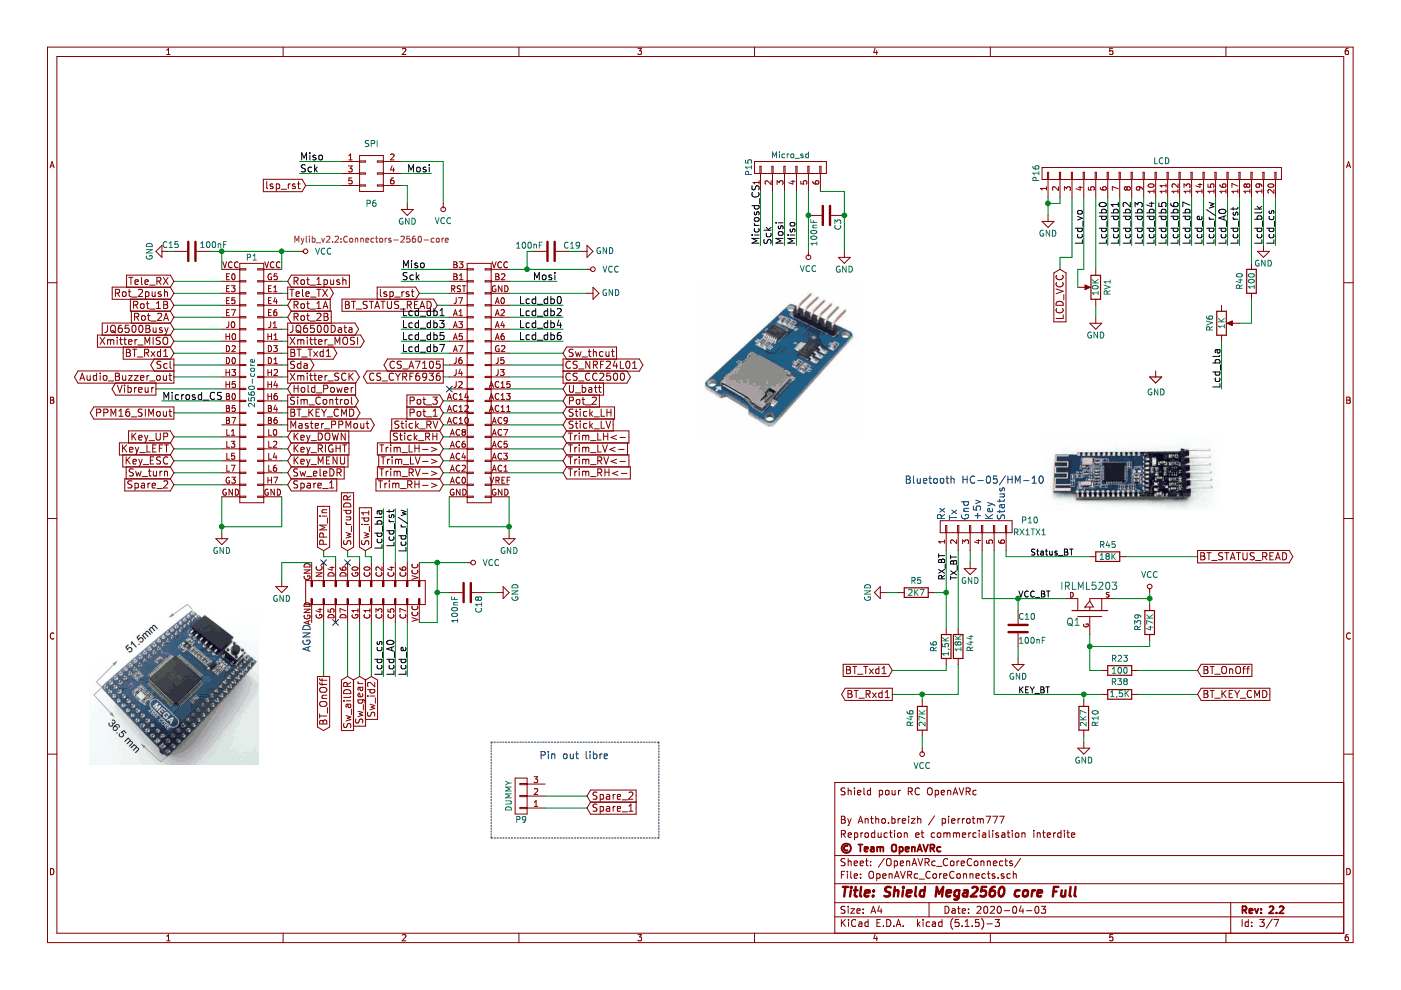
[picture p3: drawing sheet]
EESchema Schematic File Version 4
EELAYER 30 0
EELAYER END
$Descr A4 11693 8268
encoding utf-8
Sheet 3 7
Title "Shield Mega2560 core Full"
Date "2020-04-03"
Rev "2.2"
Comp "© Team OpenAVRc"
Comment1 "Reproduction et commercialisation interdite"
Comment2 "By Antho.breizh / pierrotm777"
Comment3 ""
Comment4 "Shield pour RC OpenAVRc"
$EndDescr
$Comp
L Mega_2560-core-mini_full_2.2-rescue:CONN_02X03-Mega_2560-core-mini_full_2.1-Mega_2560-core-mini_full_2.1-rescue-Mega_2560-core-mini_full_2.2-rescue P6
U 1 1
P 3100 1450
F 0 "P6" H 3100 1200 50  0000 C CNN
F 1 "SPI" H 3100 1700 50  0000 C CNN
F 2 "Pin_Headers:Pin_Header_Straight_2x03_Pitch2.54mm" H 3100 250 50  0001 C CNN
F 3 "" H 3100 250 50  0000 C CNN
	1    3100 1450
	1    0    0    -1  
$EndComp
$Comp
L Mega_2560-core-mini_full_2.2-rescue:GND-RESCUE-Mega_2560_core_mini_full_2.0-Mega_2560-core-mini_full_2.1-rescue-Mega_2560-core-mini_full_2.1-rescue-Mega_2560-core-mini_full_2.2-rescue #PWR0127
U 1 1
P 4250 4450
F 0 "#PWR0127" H 4250 4200 50  0001 C CNN
F 1 "GND" H 4250 4300 50  0000 C CNN
F 2 "" H 4250 4450 50  0000 C CNN
F 3 "" H 4250 4450 50  0000 C CNN
	1    4250 4450
	1    0    0    -1  
$EndComp
$Comp
L Mega_2560-core-mini_full_2.2-rescue:VCC-power1 #PWR0130
U 1 1
P 3900 4700
F 0 "#PWR0130" H 3900 4550 50  0001 C CNN
F 1 "VCC" V 3900 4900 50  0000 C CNN
F 2 "" H 3900 4700 50  0000 C CNN
F 3 "" H 3900 4700 50  0000 C CNN
	1    3900 4700
	0    1    1    0   
$EndComp
$Comp
L Mega_2560-core-mini_full_2.2-rescue:GND-RESCUE-Mega_2560_core_mini_full_2.0-Mega_2560-core-mini_full_2.1-rescue-Mega_2560-core-mini_full_2.1-rescue-Mega_2560-core-mini_full_2.2-rescue #PWR0131
U 1 1
P 3400 1700
F 0 "#PWR0131" H 3400 1450 50  0001 C CNN
F 1 "GND" H 3400 1550 50  0000 C CNN
F 2 "" H 3400 1700 50  0000 C CNN
F 3 "" H 3400 1700 50  0000 C CNN
	1    3400 1700
	1    0    0    -1  
$EndComp
$Comp
L Mega_2560-core-mini_full_2.2-rescue:VCC-power1 #PWR0132
U 1 1
P 3700 1700
F 0 "#PWR0132" H 3700 1550 50  0001 C CNN
F 1 "VCC" H 3700 1850 50  0000 C CNN
F 2 "" H 3700 1700 50  0000 C CNN
F 3 "" H 3700 1700 50  0000 C CNN
	1    3700 1700
	-1   0    0    1   
$EndComp
Text Label 2500 1450 0    60   ~ 0
Sck
Text Label 2500 1350 0    60   ~ 0
Miso
Text Label 3600 1450 2    60   ~ 0
Mosi
Text Label 3350 2350 0    60   ~ 0
Sck
Text Label 3350 2250 0    60   ~ 0
Miso
Text Label 4650 2350 2    60   ~ 0
Mosi
$Comp
L Mega_2560-core-mini_full_2.2-rescue:GND-RESCUE-Mega_2560_core_mini_full_2.0-Mega_2560-core-mini_full_2.1-rescue-Mega_2560-core-mini_full_2.1-rescue-Mega_2560-core-mini_full_2.2-rescue #PWR0133
U 1 1
P 4900 2450
F 0 "#PWR0133" H 4900 2200 50  0001 C CNN
F 1 "GND" V 4900 2250 50  0000 C CNN
F 2 "" H 4900 2450 50  0000 C CNN
F 3 "" H 4900 2450 50  0000 C CNN
	1    4900 2450
	0    -1   -1   0   
$EndComp
$Comp
L Mega_2560-core-mini_full_2.2-rescue:VCC-power1 #PWR0134
U 1 1
P 4900 2250
F 0 "#PWR0134" H 4900 2100 50  0001 C CNN
F 1 "VCC" V 4900 2450 50  0000 C CNN
F 2 "" H 4900 2250 50  0000 C CNN
F 3 "" H 4900 2250 50  0000 C CNN
	1    4900 2250
	0    1    1    0   
$EndComp
$Comp
L Mega_2560-core-mini_full_2.2-rescue:VCC-power1 #PWR0135
U 1 1
P 2500 2100
F 0 "#PWR0135" H 2500 1950 50  0001 C CNN
F 1 "VCC" V 2500 2300 50  0000 C CNN
F 2 "" H 2500 2100 50  0000 C CNN
F 3 "" H 2500 2100 50  0000 C CNN
	1    2500 2100
	0    1    1    0   
$EndComp
Text Label 4700 2550 2    60   ~ 0
Lcd_db0
Text Label 3350 2650 0    60   ~ 0
Lcd_db1
Text Label 4700 2650 2    60   ~ 0
Lcd_db2
Text Label 3350 2750 0    60   ~ 0
Lcd_db3
Text Label 4700 2750 2    60   ~ 0
Lcd_db4
Text Label 3350 2850 0    60   ~ 0
Lcd_db5
Text Label 4700 2850 2    60   ~ 0
Lcd_db6
Text Label 3350 2950 0    60   ~ 0
Lcd_db7
Text Label 3400 5650 1    60   ~ 0
Lcd_e
Text Label 3300 5650 1    60   ~ 0
Lcd_A0
Text Label 3200 5650 1    60   ~ 0
Lcd_cs
Text Label 3400 4250 3    60   ~ 0
Lcd_r/w
Text Label 3300 4250 3    60   ~ 0
Lcd_rst
Text Label 3200 4250 3    60   ~ 0
Lcd_bla
$Comp
L Mega_2560-core-mini_full_2.2-rescue:GND-RESCUE-Mega_2560_core_mini_full_2.0-Mega_2560-core-mini_full_2.1-rescue-Mega_2560-core-mini_full_2.1-rescue-Mega_2560-core-mini_full_2.2-rescue #PWR0136
U 1 1
P 1850 4450
F 0 "#PWR0136" H 1850 4200 50  0001 C CNN
F 1 "GND" H 1850 4300 50  0000 C CNN
F 2 "" H 1850 4450 50  0000 C CNN
F 3 "" H 1850 4450 50  0000 C CNN
	1    1850 4450
	1    0    0    -1  
$EndComp
$Comp
L Mega_2560-core-mini_full_2.2-rescue:GND-RESCUE-Mega_2560_core_mini_full_2.0-Mega_2560-core-mini_full_2.1-rescue-Mega_2560-core-mini_full_2.1-rescue-Mega_2560-core-mini_full_2.2-rescue #PWR0137
U 1 1
P 2350 4850
F 0 "#PWR0137" H 2350 4600 50  0001 C CNN
F 1 "GND" H 2350 4700 50  0000 C CNN
F 2 "" H 2350 4850 50  0000 C CNN
F 3 "" H 2350 4850 50  0000 C CNN
	1    2350 4850
	1    0    0    -1  
$EndComp
NoConn ~ 2900 4700
NoConn ~ 2800 5200
NoConn ~ 3750 3250
NoConn ~ 2700 4700
$Comp
L Mega_2560-core-mini_full_2.2-rescue:C-RESCUE-Mega_2560_core_mini_full_2.0-Mega_2560-core-mini_full_2.1-rescue-Mega_2560-core-mini_full_2.1-rescue-Mega_2560-core-mini_full_2.2-rescue C18
U 1 1
P 3900 4950
F 0 "C18" H 3925 5050 50  0000 L CNN
F 1 "100nF" H 3925 4850 50  0000 L CNN
F 2 "Capacitors_SMD:C_1206" H 3938 4800 50  0001 C CNN
F 3 "" H 3900 4950 50  0000 C CNN
	1    3900 4950
	0    1    1    0   
$EndComp
$Comp
L Mega_2560-core-mini_full_2.2-rescue:GND-RESCUE-Mega_2560_core_mini_full_2.0-Mega_2560-core-mini_full_2.1-rescue-Mega_2560-core-mini_full_2.1-rescue-Mega_2560-core-mini_full_2.2-rescue #PWR0138
U 1 1
P 4150 4950
F 0 "#PWR0138" H 4150 4700 50  0001 C CNN
F 1 "GND" H 4150 4800 50  0000 C CNN
F 2 "" H 4150 4950 50  0000 C CNN
F 3 "" H 4150 4950 50  0000 C CNN
	1    4150 4950
	0    -1   -1   0   
$EndComp
$Comp
L Mega_2560-core-mini_full_2.2-rescue:C-RESCUE-Mega_2560_core_mini_full_2.0-Mega_2560-core-mini_full_2.1-rescue-Mega_2560-core-mini_full_2.1-rescue-Mega_2560-core-mini_full_2.2-rescue C19
U 1 1
P 4600 2100
F 0 "C19" V 4550 2200 50  0000 L CNN
F 1 "100nF" V 4550 1800 50  0000 L CNN
F 2 "Capacitors_SMD:C_1206" H 4638 1950 50  0001 C CNN
F 3 "" H 4600 2100 50  0000 C CNN
	1    4600 2100
	0    1    1    0   
$EndComp
$Comp
L Mega_2560-core-mini_full_2.2-rescue:C-RESCUE-Mega_2560_core_mini_full_2.0-Mega_2560-core-mini_full_2.1-rescue-Mega_2560-core-mini_full_2.1-rescue-Mega_2560-core-mini_full_2.2-rescue C15
U 1 1
P 1600 2100
F 0 "C15" V 1650 2200 50  0000 L CNN
F 1 "100nF" V 1650 1800 50  0000 L CNN
F 2 "Capacitors_SMD:C_1206" H 1638 1950 50  0001 C CNN
F 3 "" H 1600 2100 50  0000 C CNN
	1    1600 2100
	0    -1   -1   0   
$EndComp
$Comp
L Mega_2560-core-mini_full_2.2-rescue:GND-RESCUE-Mega_2560_core_mini_full_2.0-Mega_2560-core-mini_full_2.1-rescue-Mega_2560-core-mini_full_2.1-rescue-Mega_2560-core-mini_full_2.2-rescue #PWR0139
U 1 1
P 1400 2100
F 0 "#PWR0139" H 1400 1850 50  0001 C CNN
F 1 "GND" H 1400 1950 50  0000 C CNN
F 2 "" H 1400 2100 50  0000 C CNN
F 3 "" H 1400 2100 50  0000 C CNN
	1    1400 2100
	0    1    1    0   
$EndComp
$Comp
L Mega_2560-core-mini_full_2.2-rescue:GND-RESCUE-Mega_2560_core_mini_full_2.0-Mega_2560-core-mini_full_2.1-rescue-Mega_2560-core-mini_full_2.1-rescue-Mega_2560-core-mini_full_2.2-rescue #PWR0140
U 1 1
P 4850 2100
F 0 "#PWR0140" H 4850 1850 50  0001 C CNN
F 1 "GND" V 4850 1900 50  0000 C CNN
F 2 "" H 4850 2100 50  0000 C CNN
F 3 "" H 4850 2100 50  0000 C CNN
	1    4850 2100
	0    -1   -1   0   
$EndComp
$Comp
L Mega_2560-core-mini_full_2.2-rescue:CONN_01X06-Mega_2560-core-mini_full_2.1-Mega_2560-core-mini_full_2.1-rescue-Mega_2560-core-mini_full_2.2-rescue P15
U 1 1
P 6600 1400
F 0 "P15" H 6600 1750 50  0000 C CNN
F 1 "Micro_sd" V 6700 1400 50  0000 C CNN
F 2 "Mylib_v2.2:Pin_Header_Straight_1x06_Pitch2.54mm" H 6600 1400 50  0001 C CNN
F 3 "" H 6600 1400 50  0000 C CNN
	1    6600 1400
	0    -1   -1   0   
$EndComp
$Comp
L Mega_2560-core-mini_full_2.2-rescue:GND-RESCUE-Mega_2560_core_mini_full_2.0-Mega_2560-core-mini_full_2.1-rescue-Mega_2560-core-mini_full_2.1-rescue-Mega_2560-core-mini_full_2.2-rescue #PWR0141
U 1 1
P 7050 2100
F 0 "#PWR0141" H 7050 1850 50  0001 C CNN
F 1 "GND" H 7050 1950 50  0000 C CNN
F 2 "" H 7050 2100 50  0000 C CNN
F 3 "" H 7050 2100 50  0000 C CNN
	1    7050 2100
	1    0    0    -1  
$EndComp
$Comp
L Mega_2560-core-mini_full_2.2-rescue:VCC-power1 #PWR0142
U 1 1
P 6750 2100
F 0 "#PWR0142" H 6750 1950 50  0001 C CNN
F 1 "VCC" H 6750 2250 50  0000 C CNN
F 2 "" H 6750 2100 50  0000 C CNN
F 3 "" H 6750 2100 50  0000 C CNN
	1    6750 2100
	-1   0    0    1   
$EndComp
Text Label 6350 2050 1    60   ~ 0
Microsd_CS
Text Label 6450 2050 1    60   ~ 0
Sck
Text Label 6550 2050 1    60   ~ 0
Mosi
Text Label 6650 2050 1    60   ~ 0
Miso
$Comp
L Mega_2560-core-mini_full_2.2-rescue:GND-RESCUE-Mega_2560_core_mini_full_2.0-Mega_2560-core-mini_full_2.1-rescue-Mega_2560-core-mini_full_2.1-rescue-Mega_2560-core-mini_full_2.2-rescue #PWR0143
U 1 1
P 8750 1800
F 0 "#PWR0143" H 8750 1550 50  0001 C CNN
F 1 "GND" H 8750 1650 50  0000 C CNN
F 2 "" H 8750 1800 50  0000 C CNN
F 3 "" H 8750 1800 50  0000 C CNN
	1    8750 1800
	1    0    0    -1  
$EndComp
Text Label 9050 2050 1    60   ~ 0
Lcd_vo
Text Label 10250 2050 1    60   ~ 0
Lcd_A0
Text Label 10150 2050 1    60   ~ 0
Lcd_r/w
Text Label 10050 2050 1    60   ~ 0
Lcd_e
Text Label 9250 2050 1    60   ~ 0
Lcd_db0
Text Label 9350 2050 1    60   ~ 0
Lcd_db1
Text Label 9450 2050 1    60   ~ 0
Lcd_db2
Text Label 9550 2050 1    60   ~ 0
Lcd_db3
Text Label 9650 2050 1    60   ~ 0
Lcd_db4
Text Label 9850 2050 1    60   ~ 0
Lcd_db6
Text Label 9950 2050 1    60   ~ 0
Lcd_db7
Text Label 10350 2050 1    60   ~ 0
Lcd_rst
Text Label 10200 3250 1    60   ~ 0
Lcd_bla
Text Label 10550 2050 1    60   ~ 0
Lcd_blk
$Comp
L Mega_2560-core-mini_full_2.2-rescue:C-RESCUE-Mega_2560_core_mini_full_2.0-Mega_2560-core-mini_full_2.1-rescue-Mega_2560-core-mini_full_2.1-rescue-Mega_2560-core-mini_full_2.2-rescue C3
U 1 1
P 6900 1800
F 0 "C3" H 6925 1900 50  0000 L CNN
F 1 "100nF" H 6925 1700 50  0000 L CNN
F 2 "Capacitors_SMD:C_1206" H 6938 1650 50  0001 C CNN
F 3 "" H 6900 1800 50  0000 C CNN
	1    6900 1800
	0    1    1    0   
$EndComp
$Comp
L Mega_2560-core-mini_full_2.2-rescue:CONN_01X20-Mega_2560-core-mini_full_2.1-Mega_2560-core-mini_full_2.1-rescue-Mega_2560-core-mini_full_2.2-rescue P16
U 1 1
P 9700 1450
F 0 "P16" H 9700 2500 50  0000 C CNN
F 1 "LCD" V 9800 1450 50  0000 C CNN
F 2 "anthoperso:Pin_Header_Straight_2x10_Pitch2.54mm" H 9700 1450 50  0001 C CNN
F 3 "" H 9700 1450 50  0000 C CNN
	1    9700 1450
	0    -1   -1   0   
$EndComp
Text Label 10650 2050 1    60   ~ 0
Lcd_cs
$Comp
L Mega_2560-core-mini_full_2.2-rescue:GND-RESCUE-Mega_2560_core_mini_full_2.0-Mega_2560-core-mini_full_2.1-rescue-Mega_2560-core-mini_full_2.1-rescue-Mega_2560-core-mini_full_2.2-rescue #PWR0144
U 1 1
P 10550 2050
F 0 "#PWR0144" H 10550 1800 50  0001 C CNN
F 1 "GND" H 10550 1900 50  0000 C CNN
F 2 "" H 10550 2050 50  0000 C CNN
F 3 "" H 10550 2050 50  0000 C CNN
	1    10550 2050
	1    0    0    -1  
$EndComp
Text Label 9750 2050 1    60   ~ 0
Lcd_db5
$Comp
L Mega_2560-core-mini_full_2.2-rescue:POT-RESCUE-Mega_2560_core_mini_full_2.0-Mega_2560-core-mini_full_2.1-rescue-Mega_2560-core-mini_full_2.1-rescue-Mega_2560-core-mini_full_2.2-rescue RV6
U 1 1
P 10200 2700
F 0 "RV6" V 10100 2700 50  0000 C CNN
F 1 "1K" V 10200 2700 50  0000 C CNN
F 2 "Mylib_v2.2:Potentiometer_Trimmer_Bourns_3296W" H 10200 2700 50  0001 C CNN
F 3 "" H 10200 2700 50  0000 C CNN
	1    10200 2700
	1    0    0    -1  
$EndComp
$Comp
L Mega_2560-core-mini_full_2.2-rescue:POT-RESCUE-Mega_2560_core_mini_full_2.0-Mega_2560-core-mini_full_2.1-rescue-Mega_2560-core-mini_full_2.1-rescue-Mega_2560-core-mini_full_2.2-rescue RV1
U 1 1
P 9150 2400
F 0 "RV1" V 9050 2400 50  0000 C CNN
F 1 "10K" V 9150 2400 50  0000 C CNN
F 2 "Mylib_v2.2:Potentiometer_Trimmer_Bourns_3296W" H 9150 2400 50  0001 C CNN
F 3 "" H 9150 2400 50  0000 C CNN
	1    9150 2400
	-1   0    0    -1  
$EndComp
$Comp
L Mega_2560-core-mini_full_2.2-rescue:C-RESCUE-Mega_2560_core_mini_full_2.0-Mega_2560-core-mini_full_2.1-rescue-Mega_2560-core-mini_full_2.1-rescue-Mega_2560-core-mini_full_2.2-rescue C10
U 1 1
P 8500 5250
F 0 "C10" H 8500 5350 50  0000 L CNN
F 1 "100nF" H 8500 5150 50  0000 L CNN
F 2 "Capacitors_SMD:C_1206" H 8538 5100 50  0001 C CNN
F 3 "" H 8500 5250 50  0000 C CNN
	1    8500 5250
	1    0    0    -1  
$EndComp
$Comp
L Mega_2560-core-mini_full_2.2-rescue:GND-RESCUE-Mega_2560_core_mini_full_2.0-Mega_2560-core-mini_full_2.1-rescue-Mega_2560-core-mini_full_2.1-rescue-Mega_2560-core-mini_full_2.2-rescue #PWR0145
U 1 1
P 8100 4700
F 0 "#PWR0145" H 8100 4450 50  0001 C CNN
F 1 "GND" H 8100 4550 50  0000 C CNN
F 2 "" H 8100 4700 50  0000 C CNN
F 3 "" H 8100 4700 50  0000 C CNN
	1    8100 4700
	1    0    0    -1  
$EndComp
$Comp
L Mega_2560-core-mini_full_2.2-rescue:GND-RESCUE-Mega_2560_core_mini_full_2.0-Mega_2560-core-mini_full_2.1-rescue-Mega_2560-core-mini_full_2.1-rescue-Mega_2560-core-mini_full_2.2-rescue #PWR0146
U 1 1
P 8500 5500
F 0 "#PWR0146" H 8500 5250 50  0001 C CNN
F 1 "GND" H 8500 5350 50  0000 C CNN
F 2 "" H 8500 5500 50  0000 C CNN
F 3 "" H 8500 5500 50  0000 C CNN
	1    8500 5500
	1    0    0    -1  
$EndComp
Text Notes 7550 4050 0    60   ~ 0
Bluetooth HC-05/HM-10
Text GLabel 1450 2350 0    60   Input ~ 0
Tele_RX
Text GLabel 1450 2450 0    60   Input ~ 0
Rot_2push
Text GLabel 1450 2550 0    60   Input ~ 0
Rot_1B
Text GLabel 1450 2750 0    60   Input ~ 0
JQ6500Busy
Text GLabel 1450 2850 0    60   Input ~ 0
Xmitter_MISO
Text GLabel 1450 2650 0    60   Input ~ 0
Rot_2A
Text GLabel 1450 3050 0    60   Output ~ 0
Scl
Text GLabel 1450 3150 0    60   Output ~ 0
Audio_Buzzer_out
Text GLabel 1450 3650 0    60   Input ~ 0
Key_UP
Text GLabel 1450 3750 0    60   Input ~ 0
Key_LEFT
Text GLabel 1450 3850 0    60   Input ~ 0
Key_ESC
Text GLabel 1450 3950 0    60   Input ~ 0
Sw_turn
Text GLabel 2400 2350 2    60   Input ~ 0
Rot_1push
Text GLabel 2400 2450 2    60   Output ~ 0
Tele_TX
Text GLabel 1450 3450 0    60   Output ~ 0
PPM16_SIMout
Text GLabel 2400 2550 2    60   Input ~ 0
Rot_1A
Text GLabel 2400 2750 2    60   Output ~ 0
JQ6500Data
Text GLabel 2400 2850 2    60   Output ~ 0
Xmitter_MOSI
Text GLabel 2400 2650 2    60   Input ~ 0
Rot_2B
Text GLabel 2400 3050 2    60   Output ~ 0
Sda
Text GLabel 2400 3150 2    60   Output ~ 0
Xmitter_SCK
Text GLabel 2400 3250 2    60   Input ~ 0
Hold_Power
Text GLabel 2400 3350 2    60   Output ~ 0
Sim_Control
Text GLabel 2400 3550 2    60   Output ~ 0
Master_PPMout
Text GLabel 2400 3650 2    60   Input ~ 0
Key_DOWN
Text GLabel 2400 3750 2    60   Input ~ 0
Key_RIGHT
Text GLabel 2400 3850 2    60   Input ~ 0
Key_MENU
Text GLabel 2400 3950 2    60   Input ~ 0
Sw_eleDR
Text Label 1350 3350 0    60   ~ 0
Microsd_CS
Text GLabel 4700 2950 2    60   Input ~ 0
Sw_thcut
Text GLabel 4700 3050 2    60   Output ~ 0
CS_NRF24L01
Text GLabel 4700 3150 2    60   Output ~ 0
CS_CC2500
Text GLabel 3700 3050 0    60   Output ~ 0
CS_A7105
Text GLabel 3700 3150 0    60   Output ~ 0
CS_CYRF6936
Text GLabel 3700 3350 0    60   Input ~ 0
Pot_3
Text GLabel 3700 3450 0    60   Input ~ 0
Pot_1
Text GLabel 4700 3350 2    60   Input ~ 0
Pot_2
Text GLabel 4700 3250 2    60   Input ~ 0
U_batt
Text GLabel 3700 3550 0    60   Input ~ 0
Stick_RV
Text GLabel 3700 3650 0    60   Input ~ 0
Stick_RH
Text GLabel 3700 3750 0    60   Input ~ 0
Trim_LH->
Text GLabel 3700 3850 0    60   Input ~ 0
Trim_LV->
Text GLabel 3700 3950 0    60   Input ~ 0
Trim_RV->
Text GLabel 3700 4050 0    60   Input ~ 0
Trim_RH->
Text GLabel 4700 3450 2    60   Input ~ 0
Stick_LH
Text GLabel 4700 3550 2    60   Input ~ 0
Stick_LV
Text GLabel 4700 3650 2    60   Input ~ 0
Trim_LH<-
Text GLabel 4700 3750 2    60   Input ~ 0
Trim_LV<-
Text GLabel 4700 3850 2    60   Input ~ 0
Trim_RV<-
Text GLabel 4700 3950 2    60   Input ~ 0
Trim_RH<-
Text GLabel 2700 4600 1    60   Input ~ 0
PPM_in
Text GLabel 2900 4600 1    60   Input ~ 0
Sw_rudDR
Text GLabel 3050 4600 1    60   Input ~ 0
Sw_id1
Text GLabel 2900 5650 3    60   Input ~ 0
Sw_ailDR
Text GLabel 3000 5650 3    60   Input ~ 0
Sw_gear
Text GLabel 3100 5650 3    60   Input ~ 0
Sw_id2
Text GLabel 8850 2250 3    60   Input ~ 0
LCD_VCC
Text GLabel 1300 3250 0    60   Output ~ 0
Vibreur
Text GLabel 1450 2950 0    60   Input ~ 0
BT_Rxd1
Text GLabel 2400 2950 2    60   Output ~ 0
BT_Txd1
$Comp
L Mega_2560-core-mini_full_2.2-rescue:R-RESCUE-Mega_2560_core_mini_full_2.0-Mega_2560-core-mini_full_2.1-rescue-Mega_2560-core-mini_full_2.1-rescue-Mega_2560-core-mini_full_2.2-rescue R39
U 1 1
P 9600 5200
F 0 "R39" V 9500 5200 50  0000 C CNN
F 1 "47K" V 9600 5200 50  0000 C CNN
F 2 "Mylib_v2.2:R_1206" V 9530 5200 50  0001 C CNN
F 3 "" H 9600 5200 50  0000 C CNN
	1    9600 5200
	1    0    0    -1  
$EndComp
$Comp
L Mega_2560-core-mini_full_2.2-rescue:MOSFET_P-device Q1
U 1 1
P 9100 5100
F 0 "Q1" V 9000 5300 60  0000 R CNN
F 1 "IRLML5203" V 9300 5350 60  0000 R CNN
F 2 "Mylib_v2.2:SOT-23_MOS_P" H 9100 5100 60  0001 C CNN
F 3 "" H 9100 5100 60  0000 C CNN
	1    9100 5100
	0    -1   -1   0   
$EndComp
$Comp
L Mega_2560-core-mini_full_2.2-rescue:VCC-power1 #PWR0147
U 1 1
P 9600 4950
F 0 "#PWR0147" H 9600 4800 50  0001 C CNN
F 1 "VCC" H 9600 5100 50  0000 C CNN
F 2 "" H 9600 4950 50  0000 C CNN
F 3 "" H 9600 4950 50  0000 C CNN
	1    9600 4950
	1    0    0    -1  
$EndComp
$Comp
L Mega_2560-core-mini_full_2.2-rescue:R-RESCUE-Mega_2560_core_mini_full_2.0-Mega_2560-core-mini_full_2.1-rescue-Mega_2560-core-mini_full_2.1-rescue-Mega_2560-core-mini_full_2.2-rescue R23
U 1 1
P 9350 5600
F 0 "R23" V 9250 5600 50  0000 C CNN
F 1 "100" V 9350 5600 50  0000 C CNN
F 2 "Mylib_v2.2:R_1206" V 9280 5600 50  0001 C CNN
F 3 "" H 9350 5600 50  0000 C CNN
	1    9350 5600
	0    1    1    0   
$EndComp
$Comp
L Mega_2560-core-mini_full_2.2-rescue:R-RESCUE-Mega_2560_core_mini_full_2.0-Mega_2560-core-mini_full_2.1-rescue-Mega_2560-core-mini_full_2.1-rescue-Mega_2560-core-mini_full_2.2-rescue R5
U 1 1
P 7650 4950
F 0 "R5" V 7550 4950 50  0000 C CNN
F 1 "2K7" V 7650 4950 50  0000 C CNN
F 2 "Mylib_v2.2:R_1206" V 7580 4950 50  0001 C CNN
F 3 "" H 7650 4950 50  0000 C CNN
	1    7650 4950
	0    1    1    0   
$EndComp
$Comp
L Mega_2560-core-mini_full_2.2-rescue:R-RESCUE-Mega_2560_core_mini_full_2.0-Mega_2560-core-mini_full_2.1-rescue-Mega_2560-core-mini_full_2.1-rescue-Mega_2560-core-mini_full_2.2-rescue R6
U 1 1
P 7900 5400
F 0 "R6" V 8000 5400 50  0000 C CNN
F 1 "1,5K" V 7900 5400 50  0000 C CNN
F 2 "Mylib_v2.2:R_1206" V 7830 5400 50  0001 C CNN
F 3 "" H 7900 5400 50  0000 C CNN
	1    7900 5400
	-1   0    0    1   
$EndComp
$Comp
L Mega_2560-core-mini_full_2.2-rescue:GND-RESCUE-Mega_2560_core_mini_full_2.0-Mega_2560-core-mini_full_2.1-rescue-Mega_2560-core-mini_full_2.1-rescue-Mega_2560-core-mini_full_2.2-rescue #PWR0148
U 1 1
P 7400 4950
F 0 "#PWR0148" H 7400 4700 50  0001 C CNN
F 1 "GND" H 7400 4800 50  0000 C CNN
F 2 "" H 7400 4950 50  0000 C CNN
F 3 "" H 7400 4950 50  0000 C CNN
	1    7400 4950
	0    1    1    0   
$EndComp
$Comp
L Mega_2560-core-mini_full_2.2-rescue:R-RESCUE-Mega_2560_core_mini_full_2.0-Mega_2560-core-mini_full_2.1-rescue-Mega_2560-core-mini_full_2.1-rescue-Mega_2560-core-mini_full_2.2-rescue R40
U 1 1
P 10450 2350
F 0 "R40" V 10350 2350 50  0000 C CNN
F 1 "100" V 10450 2350 50  0000 C CNN
F 2 "Mylib_v2.2:R_1206" V 10380 2350 50  0001 C CNN
F 3 "" H 10450 2350 50  0000 C CNN
	1    10450 2350
	1    0    0    -1  
$EndComp
Text GLabel 2700 5650 3    60   Output ~ 0
BT_OnOff
Text GLabel 10000 5600 2    60   Input ~ 0
BT_OnOff
Text GLabel 3500 2450 0    60   Input ~ 0
lsp_rst
Text GLabel 2550 1550 0    60   Input ~ 0
lsp_rst
$Comp
L Mega_2560-core-mini_full_2.2-rescue:CONN_01X03-Mega_2560-core-mini_full_2.1-Mega_2560-core-mini_full_2.1-rescue-Mega_2560-core-mini_full_2.2-rescue P9
U 1 1
P 4350 6650
F 0 "P9" H 4350 6850 50  0000 C CNN
F 1 "DUMMY" V 4450 6650 50  0000 C CNN
F 2 "Pin_Headers:Pin_Header_Straight_1x03_Pitch2.54mm" H 4350 6650 50  0001 C CNN
F 3 "" H 4350 6650 50  0000 C CNN
	1    4350 6650
	-1   0    0    1   
$EndComp
Wire Wire Line
	2400 2950 2350 2950
Wire Wire Line
	1850 2950 1450 2950
Wire Wire Line
	8850 2150 8850 2250
Wire Wire Line
	8950 2150 8850 2150
Connection ~ 8750 1700
Wire Wire Line
	8850 1700 8750 1700
Wire Wire Line
	8850 1650 8850 1700
Wire Wire Line
	8750 1650 8750 1700
Wire Wire Line
	8500 5400 8500 5500
Wire Wire Line
	8100 4600 8100 4700
Wire Wire Line
	9000 2250 9000 2400
Wire Wire Line
	9050 2250 9000 2250
Wire Wire Line
	9150 2650 9150 2550
Wire Wire Line
	9050 1650 9050 2250
Wire Wire Line
	8950 1650 8950 2150
Wire Wire Line
	10450 1650 10450 2200
Wire Wire Line
	10200 2850 10200 3250
Wire Wire Line
	10350 1650 10350 2050
Wire Wire Line
	10150 1650 10150 2050
Wire Wire Line
	10050 1650 10050 2050
Wire Wire Line
	9850 1650 9850 2050
Wire Wire Line
	9750 1650 9750 2050
Wire Wire Line
	9650 1650 9650 2050
Wire Wire Line
	9550 1650 9550 2050
Wire Wire Line
	9450 1650 9450 2050
Wire Wire Line
	9350 1650 9350 2050
Wire Wire Line
	9250 1650 9250 2050
Wire Wire Line
	6650 1600 6650 2050
Wire Wire Line
	6550 1600 6550 2050
Wire Wire Line
	6450 1600 6450 2050
Wire Wire Line
	6350 1600 6350 2050
Wire Wire Line
	6850 1600 7050 1600
Wire Wire Line
	10650 1650 10650 2050
Wire Wire Line
	10550 2050 10550 1650
Wire Wire Line
	9950 1650 9950 2050
Wire Wire Line
	10250 1650 10250 2050
Wire Wire Line
	9150 2250 9150 1650
Wire Wire Line
	2400 3350 2350 3350
Wire Wire Line
	1300 3250 1850 3250
Wire Wire Line
	2350 3250 2400 3250
Wire Wire Line
	1850 2750 1450 2750
Wire Wire Line
	2800 4700 2800 4650
Wire Wire Line
	2700 4650 2700 4600
Wire Wire Line
	4250 3150 4700 3150
Wire Wire Line
	4250 3050 4700 3050
Wire Wire Line
	3700 3150 3750 3150
Wire Wire Line
	3700 3050 3750 3050
Wire Wire Line
	2350 3150 2400 3150
Wire Wire Line
	2350 2850 2400 2850
Wire Wire Line
	1850 2850 1450 2850
Wire Wire Line
	1850 2450 1450 2450
Wire Wire Line
	1850 4150 1850 4400
Connection ~ 4400 2250
Wire Wire Line
	4400 2100 4400 2250
Wire Wire Line
	4450 2100 4400 2100
Wire Wire Line
	4750 2100 4850 2100
Wire Wire Line
	1450 2100 1400 2100
Connection ~ 1850 2100
Wire Wire Line
	4050 4950 4150 4950
Connection ~ 3650 4950
Wire Wire Line
	3750 4950 3650 4950
Wire Wire Line
	2350 2350 2400 2350
Wire Wire Line
	3500 4700 3650 4700
Wire Wire Line
	3750 4400 4250 4400
Wire Wire Line
	2350 3850 2400 3850
Wire Wire Line
	1850 3850 1450 3850
Wire Wire Line
	2350 2550 2400 2550
Wire Wire Line
	1850 2550 1450 2550
Wire Wire Line
	2350 2750 2400 2750
Wire Wire Line
	1850 2650 1450 2650
Wire Wire Line
	4250 3650 4700 3650
Wire Wire Line
	4250 3750 4700 3750
Wire Wire Line
	4250 3850 4700 3850
Wire Wire Line
	4250 3950 4700 3950
Wire Wire Line
	3700 3750 3750 3750
Wire Wire Line
	3700 3850 3750 3850
Wire Wire Line
	3700 3950 3750 3950
Wire Wire Line
	3700 4050 3750 4050
Wire Wire Line
	4250 3450 4700 3450
Wire Wire Line
	3750 3550 3700 3550
Wire Wire Line
	3750 3650 3700 3650
Wire Wire Line
	4250 3550 4700 3550
Wire Wire Line
	3750 2950 3350 2950
Wire Wire Line
	4250 2850 4700 2850
Wire Wire Line
	3750 2850 3350 2850
Wire Wire Line
	3750 2750 3350 2750
Wire Wire Line
	4250 2750 4700 2750
Wire Wire Line
	4250 2650 4700 2650
Wire Wire Line
	3750 2650 3350 2650
Wire Wire Line
	4250 2550 4700 2550
Wire Wire Line
	1450 3150 1850 3150
Wire Wire Line
	2350 3050 2400 3050
Wire Wire Line
	1850 3050 1450 3050
Connection ~ 2350 2100
Wire Wire Line
	2850 1450 2500 1450
Wire Wire Line
	4250 2250 4400 2250
Wire Wire Line
	4250 2350 4650 2350
Wire Wire Line
	4250 2450 4900 2450
Wire Wire Line
	3750 2250 3350 2250
Wire Wire Line
	3750 2350 3350 2350
Wire Wire Line
	2500 1350 2850 1350
Wire Wire Line
	3350 1450 3600 1450
Wire Wire Line
	3700 1350 3700 1700
Wire Wire Line
	3350 1350 3700 1350
Wire Wire Line
	3400 1550 3400 1700
Wire Wire Line
	3350 1550 3400 1550
Connection ~ 4250 4400
Wire Wire Line
	4250 4150 4250 4400
Wire Wire Line
	3750 4150 3750 4400
Wire Wire Line
	2350 2100 2350 2250
Wire Wire Line
	1750 2100 1850 2100
Wire Wire Line
	1850 2250 1850 2100
Wire Wire Line
	1850 3650 1450 3650
Wire Wire Line
	2350 3650 2400 3650
Wire Wire Line
	2350 3750 2400 3750
Wire Wire Line
	1850 3750 1450 3750
Wire Wire Line
	4250 2950 4700 2950
Wire Wire Line
	2350 3950 2400 3950
Wire Wire Line
	1850 3950 1450 3950
Wire Wire Line
	3750 3450 3700 3450
Wire Wire Line
	3750 3350 3700 3350
Wire Wire Line
	4250 3350 4700 3350
Wire Wire Line
	4250 3250 4700 3250
Wire Wire Line
	2350 2450 2400 2450
Wire Wire Line
	2350 3550 2400 3550
Wire Wire Line
	1850 2350 1450 2350
Wire Wire Line
	1350 3350 1850 3350
Wire Wire Line
	3200 4250 3200 4700
Wire Wire Line
	3300 4250 3300 4700
Wire Wire Line
	3400 4250 3400 4700
Wire Wire Line
	3650 5200 3500 5200
Wire Wire Line
	3650 4700 3650 4950
Connection ~ 3650 4700
Wire Wire Line
	2600 4700 2350 4700
Wire Wire Line
	2350 4700 2350 4850
Wire Wire Line
	1850 4400 2350 4400
Wire Wire Line
	2350 4400 2350 4150
Connection ~ 1850 4400
Wire Wire Line
	2900 5650 2900 5200
Wire Wire Line
	3000 5650 3000 5200
Wire Wire Line
	3100 5650 3100 5200
Wire Wire Line
	3200 5650 3200 5200
Wire Wire Line
	3300 5650 3300 5200
Wire Wire Line
	3400 5650 3400 5200
Wire Wire Line
	1450 3450 1850 3450
Wire Wire Line
	8500 5000 8500 5100
Wire Wire Line
	8200 5000 8500 5000
Wire Wire Line
	8200 5000 8200 4600
Wire Wire Line
	2400 2650 2350 2650
Connection ~ 8500 5000
Wire Wire Line
	9300 5000 9600 5000
Wire Wire Line
	9600 4950 9600 5000
Wire Wire Line
	9600 5350 9600 5400
Wire Wire Line
	9600 5400 9100 5400
Connection ~ 9600 5000
Wire Wire Line
	9500 5600 10000 5600
Connection ~ 9100 5400
Wire Wire Line
	9100 5600 9200 5600
Wire Wire Line
	9100 5300 9100 5400
Wire Wire Line
	2800 4650 2700 4650
Wire Wire Line
	3000 4650 2900 4650
Wire Wire Line
	2900 4650 2900 4600
Wire Wire Line
	3000 4700 3000 4650
Wire Wire Line
	3100 4700 3100 4650
Wire Wire Line
	3100 4650 3050 4650
Wire Wire Line
	3050 4650 3050 4600
Wire Wire Line
	7900 5250 7900 4950
Wire Wire Line
	7800 4950 7900 4950
Wire Wire Line
	7500 4950 7400 4950
Wire Wire Line
	10450 2500 10450 2700
Wire Wire Line
	10450 2700 10350 2700
Wire Wire Line
	3750 2450 3500 2450
Wire Wire Line
	2850 1550 2550 1550
Text GLabel 2400 4050 2    60   Input ~ 0
Spare_1
Wire Wire Line
	2400 4050 2350 4050
Text GLabel 1450 4050 0    60   Input ~ 0
Spare_2
Wire Wire Line
	1850 4050 1450 4050
Wire Wire Line
	2700 5650 2700 5200
Text GLabel 4900 6650 2    60   Input ~ 0
Spare_2
Text GLabel 4900 6750 2    60   Input ~ 0
Spare_1
Wire Wire Line
	4900 6750 4550 6750
Wire Wire Line
	4900 6650 4550 6650
Text Notes 4500 6350 0    60   ~ 0
Pin out libre
Wire Notes Line
	4100 6200 5500 6200
Wire Notes Line
	5500 6200 5500 7000
Wire Notes Line
	5500 7000 4100 7000
Wire Notes Line
	4100 7000 4100 6200
Text Notes 2600 5450 1    60   ~ 0
AGND
$Comp
L Mega_2560-core-mini_full_2.2-rescue:2560-core-RESCUE-Mega_2560_core_mini_full_2.1-Mega_2560-core-mini_full_2.1-rescue-Mega_2560-core-mini_full_2.1-rescue-Mega_2560-core-mini_full_2.2-rescue P?
U 1 1
P 50 3400
AR Path="/5A758C27" Ref="P?"  Part="1" 
AR Path="/59C5D60D/5A758C27" Ref="P1"  Part="1" 
F 0 "P1" H 2100 4650 50  0000 C CNN
F 1 "2560-core" V 2100 3600 50  0000 C CNN
F 2 "Mylib_v2.2:Connectors-2560-core" H 3100 4800 50  0000 C CNN
F 3 "" H 2100 2650 50  0000 C CNN
	1    50   3400
	1    0    0    -1  
$EndComp
Wire Wire Line
	2400 3450 2350 3450
Wire Wire Line
	8750 1700 8750 1800
Wire Wire Line
	4400 2250 4900 2250
Wire Wire Line
	1850 2100 2350 2100
Wire Wire Line
	3650 4950 3650 5200
Wire Wire Line
	2350 2100 2500 2100
Wire Wire Line
	4250 4400 4250 4450
Wire Wire Line
	3650 4700 3900 4700
Wire Wire Line
	1850 4400 1850 4450
Wire Wire Line
	8500 5000 8900 5000
Wire Wire Line
	9600 5000 9600 5050
Wire Wire Line
	9100 5400 9100 5600
Connection ~ 7900 4950
Wire Wire Line
	7900 4950 7900 4600
Wire Wire Line
	7900 5550 7900 5600
Text GLabel 2400 3450 2    60   Output ~ 0
BT_KEY_CMD
Wire Wire Line
	8300 4600 8300 5800
Text GLabel 10000 5800 2    60   Input ~ 0
BT_KEY_CMD
$Comp
L Mega_2560-core-mini_full_2.2-rescue:R-RESCUE-Mega_2560_core_mini_full_2.0-Mega_2560-core-mini_full_2.1-rescue-Mega_2560-core-mini_full_2.1-rescue-Mega_2560-core-mini_full_2.2-rescue R38
U 1 1
P 9350 5800
F 0 "R38" V 9450 5800 50  0000 C CNN
F 1 "1,5K" V 9350 5800 50  0000 C CNN
F 2 "Mylib_v2.2:R_1206" V 9280 5800 50  0001 C CNN
F 3 "" H 9350 5800 50  0000 C CNN
	1    9350 5800
	0    -1   -1   0   
$EndComp
$Comp
L Mega_2560-core-mini_full_2.2-rescue:R-RESCUE-Mega_2560_core_mini_full_2.0-Mega_2560-core-mini_full_2.1-rescue-Mega_2560-core-mini_full_2.1-rescue-Mega_2560-core-mini_full_2.2-rescue R10
U 1 1
P 9050 6000
F 0 "R10" V 8950 6000 50  0000 C CNN
F 1 "2K7" V 9050 6000 50  0000 C CNN
F 2 "Mylib_v2.2:R_1206" V 8980 6000 50  0001 C CNN
F 3 "" H 9050 6000 50  0000 C CNN
	1    9050 6000
	-1   0    0    1   
$EndComp
Wire Wire Line
	10000 5800 9500 5800
Wire Wire Line
	9200 5800 9050 5800
Wire Wire Line
	9050 5800 9050 5850
Wire Wire Line
	9050 5800 8300 5800
Connection ~ 9050 5800
$Comp
L Mega_2560-core-mini_full_2.2-rescue:GND-RESCUE-Mega_2560_core_mini_full_2.0-Mega_2560-core-mini_full_2.1-rescue-Mega_2560-core-mini_full_2.1-rescue-Mega_2560-core-mini_full_2.2-rescue #PWR0149
U 1 1
P 9050 6200
F 0 "#PWR0149" H 9050 5950 50  0001 C CNN
F 1 "GND" H 9050 6050 50  0000 C CNN
F 2 "" H 9050 6200 50  0000 C CNN
F 3 "" H 9050 6200 50  0000 C CNN
	1    9050 6200
	1    0    0    -1  
$EndComp
Wire Wire Line
	9050 6200 9050 6150
Text Notes 7900 4350 1    60   ~ 0
Rx
Text Notes 8000 4350 1    60   ~ 0
Tx
Text Notes 8100 4350 1    60   ~ 0
Gnd
Text Notes 8200 4350 1    60   ~ 0
+5v
Text Notes 8300 4350 1    60   ~ 0
Key
Text GLabel 7450 5600 0    60   Input ~ 0
BT_Txd1
Text GLabel 7450 5800 0    60   Output ~ 0
BT_Rxd1
Wire Wire Line
	7450 5600 7900 5600
Wire Wire Line
	7450 5800 7700 5800
Wire Wire Line
	6750 1600 6750 1800
Wire Wire Line
	7050 1600 7050 1800
$Comp
L OPEN_EVO:GND #PWR0150
U 1 1
P 9650 3100
F 0 "#PWR0150" H 9650 2850 50  0001 C CNN
F 1 "GND" H 9654 2925 50  0000 C CNN
F 2 "" H 9650 3100 60  0000 C CNN
F 3 "" H 9650 3100 60  0000 C CNN
	1    9650 3100
	1    0    0    -1  
$EndComp
$Comp
L Mega_2560-core-mini_full_2.2-rescue:GND-RESCUE-Mega_2560_core_mini_full_2.0-Mega_2560-core-mini_full_2.1-rescue-Mega_2560-core-mini_full_2.1-rescue-Mega_2560-core-mini_full_2.2-rescue #PWR0151
U 1 1
P 9150 2650
F 0 "#PWR0151" H 9150 2400 50  0001 C CNN
F 1 "GND" H 9150 2500 50  0000 C CNN
F 2 "" H 9150 2650 50  0000 C CNN
F 3 "" H 9150 2650 50  0000 C CNN
	1    9150 2650
	1    0    0    -1  
$EndComp
Text Notes 8400 4350 1    60   ~ 0
Status
Text GLabel 3650 2550 0    60   Input ~ 0
BT_STATUS_READ
Text GLabel 10000 4650 2    60   Output ~ 0
BT_STATUS_READ
Wire Wire Line
	8400 4650 8400 4600
$Comp
L Mega_2560-core-mini_full_2.2-rescue:CONN_01X06-Mega_2560-core-mini_full_2.1-Mega_2560-core-mini_full_2.1-rescue-Mega_2560-core-mini_full_2.2-rescue P10
U 1 1
P 8150 4400
F 0 "P10" V 8200 3950 50  0000 C CNN
F 1 "RX1TX1" V 8100 3950 50  0000 C CNN
F 2 "Mylib_v2.2:Pin_Header_Straight_1x06_Pitch2.54mm" H 8150 4400 50  0001 C CNN
F 3 "" H 8150 4400 50  0000 C CNN
	1    8150 4400
	0    -1   -1   0   
$EndComp
Wire Wire Line
	3650 2550 3750 2550
Connection ~ 7050 1800
Wire Wire Line
	7050 1800 7050 2100
Connection ~ 6750 1800
Wire Wire Line
	6750 1800 6750 2100
Wire Wire Line
	8000 5800 8000 5550
$Comp
L Device:R R45
U 1 1
P 9250 4650
F 0 "R45" V 9150 4650 50  0000 C CNN
F 1 "18K" V 9250 4650 50  0000 C CNN
F 2 "Mylib_v2.2:R_1206" V 9180 4650 50  0001 C CNN
F 3 "~" H 9250 4650 50  0001 C CNN
	1    9250 4650
	0    1    1    0   
$EndComp
Wire Wire Line
	10000 4650 9400 4650
Wire Wire Line
	9100 4650 8400 4650
Text Label 8500 5000 0    50   ~ 0
VCC_BT
Text Label 8000 4850 1    50   ~ 0
TX_BT
Text Label 7900 4850 1    50   ~ 0
RX_BT
Text Label 8600 4650 0    50   ~ 0
Status_BT
Text Label 8500 5800 0    50   ~ 0
KEY_BT
$Comp
L Mega_2560-core-mini_full_2.2-rescue:R-RESCUE-Mega_2560_core_mini_full_2.0-Mega_2560-core-mini_full_2.1-rescue-Mega_2560-core-mini_full_2.1-rescue-Mega_2560-core-mini_full_2.2-rescue R46
U 1 1
P 7700 6000
F 0 "R46" V 7600 6000 50  0000 C CNN
F 1 "27K" V 7700 6000 50  0000 C CNN
F 2 "Mylib_v2.2:R_1206" V 7630 6000 50  0001 C CNN
F 3 "" H 7700 6000 50  0000 C CNN
	1    7700 6000
	1    0    0    -1  
$EndComp
Wire Wire Line
	7700 6150 7700 6250
$Comp
L Mega_2560-core-mini_full_2.2-rescue:VCC-power1 #PWR0152
U 1 1
P 7700 6250
F 0 "#PWR0152" H 7700 6100 50  0001 C CNN
F 1 "VCC" H 7700 6400 50  0000 C CNN
F 2 "" H 7700 6250 50  0000 C CNN
F 3 "" H 7700 6250 50  0000 C CNN
	1    7700 6250
	-1   0    0    1   
$EndComp
Wire Wire Line
	8000 4600 8000 5250
$Comp
L Device:R R44
U 1 1
P 8000 5400
F 0 "R44" V 8100 5350 50  0000 L CNN
F 1 "18K" V 8000 5350 50  0000 L CNN
F 2 "Mylib_v2.2:R_1206" V 7930 5400 50  0001 C CNN
F 3 "~" H 8000 5400 50  0001 C CNN
	1    8000 5400
	1    0    0    -1  
$EndComp
Wire Wire Line
	7700 5850 7700 5800
Connection ~ 7700 5800
Wire Wire Line
	7700 5800 8000 5800
$EndSCHEMATC
